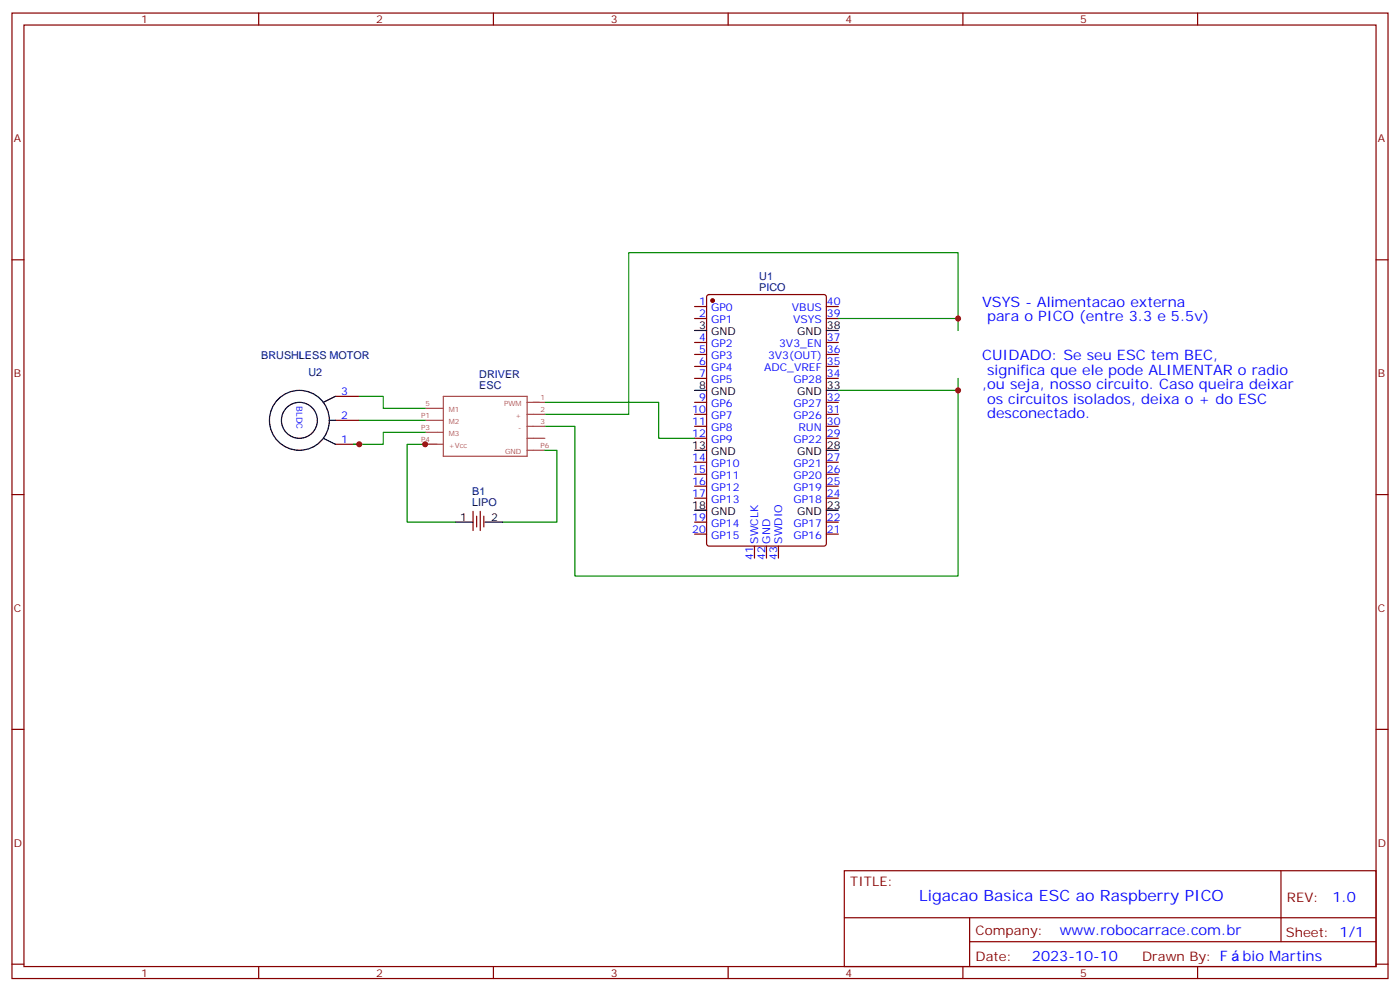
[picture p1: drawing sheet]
<svg xmlns="http://www.w3.org/2000/svg" width="412mm" height="292mm" viewBox="0 0 412 292" stroke-linecap="round" stroke-linejoin="round" font-family="sans-serif">
<g fill="none" stroke="#870000" stroke-width=".35">
<path d="M3.5 3.8h405.4v284.4h-405.4zM7.1 7.4h398.2v277.3h-398.2zM76.2 3.8v3.6M145.3 3.8v3.6M214.5 3.8v3.6M283.6 3.8v3.6M352.8 3.8v3.6M3.5 76.5h3.6M405.3 76.5h3.6M204.6 90.3h3.5M204.6 93.8h3.5M208.4 87l.4-.3h33.9l.7 .5v72.9l-.4 .7h-34.2l-.6-.4-.1-72.9z"/>
<path d="M243.4 90.3h3.5M243.4 93.8h3.5M98.8 116.7h7M204.6 100.9h3.5M204.6 104.4h3.5M204.6 107.9h3.5M204.6 111.4h3.5M204.6 118.5h3.5M243.4 100.9h3.5M243.4 104.4h3.5M243.4 107.9h3.5M243.4 111.4h3.5"/>
<path d="M243.4 118.5h3.5M98.8 123.8h7M98.8 130.8h7M204.6 122h3.5M204.6 125.6h3.5M204.6 129.1h3.5M204.6 136.1h3.5M204.6 139.7h3.5M243.4 122h3.5M243.4 125.6h3.5M243.4 129.1h3.5M243.4 136.1h3.5"/>
<path d="M243.4 139.7h3.5M3.5 145.7h3.6M139.3 150.6v5.6M140.4 152v3.2M141.5 150.6v5.6M142.5 152v3.2M204.6 143.2h3.5M204.6 146.7h3.5M204.6 153.8h3.5M204.6 157.3h3.5M243.4 143.2h3.5M243.4 146.7h3.5"/>
<path d="M243.4 153.8h3.5M243.4 157.3h3.5M405.3 145.7h3.6M222.2 160.8v3.6M225.8 160.8v3.6M229.3 160.8v3.6M3.5 214.8h3.6M405.3 214.8h3.6M248.7 256.4h156.6v28.3h-156.6zM377.3 256.5v20.8M248.7 270.3h156.5M285.6 277.3h119.6"/>
<path d="M285.6 270.3v14.1M3.5 284h3.6M76.2 284.7v3.5M145.3 284.7v3.5M214.5 284.7v3.5M283.6 284.7v3.5M352.8 284.7v3.5M405.3 284h3.6"/>
</g>
<circle cx="209.9" cy="88.5" r=".53" fill="#870000" stroke="#870000" stroke-width=".35"/>
<g fill="none" stroke="#000" stroke-width=".35">
<path d="M204.6 97.3h3.5M243.4 97.3h3.5M98.8 116.7l-3.6 1.8M204.6 115h3.5M243.4 115h3.5M95.2 129.1l3.6 1.7M97 123.8h1.8M204.6 132.6h3.5M243.4 132.6h3.5M134.1 153.8h5.2M142.9 153.8h5.3M204.6 150.2h3.5"/>
<path d="M243.4 150.2h3.5"/>
<circle cx="88.2" cy="123.8" r="8.8"/>
<circle cx="88.2" cy="123.8" r="5.3"/>
</g>
<path d="M246.9 93.8h35.3v3.5M282.2 93.8v-19.4h-97v47.6h-24.7M105.8 116.7h7.1v3.6h12.3M160.5 118.5h33.5v10.6h10.6M246.9 115h35.3M282.2 111.4v58.3h-112.9v-44.1h-8.8M105.8 123.8h19.4M125.2 127.3h-12.3v3.5h-8.8M125.2 130.8h-5.3v23h14.2M160.5 132.6h3.5v21.2h-15.8" fill="none" stroke="#008700" stroke-width=".35"/>
<g fill="none" stroke="#a64a4a" stroke-width=".35">
<path d="M130.6 116.7h24.7v17.7h-24.7zM155.3 118.5h5.2M125.2 123.8h3.5M125.2 127.3h3.5M125.2 120.3h3.5M125.2 130.8h3.5M128.8 123.8h1.8M128.8 127.3h1.8M128.8 120.3h1.8M128.8 130.8h1.8M155.3 132.6h5.2M155.3 129.1h5.2"/>
<path d="M155.3 125.6h5.2M155.3 122h5.2"/>
</g>
<g fill="#c00">
<circle cx="282.2" cy="115" r=".88"/>
<circle cx="282.2" cy="93.8" r=".88"/>
<circle cx="105.8" cy="130.8" r=".88"/>
<circle cx="125.2" cy="130.8" r=".88"/>
</g>
<text font-size="4.6" fill="#00f" x="270.8" y="265.5">Ligacao Basica ESC ao Raspberry PICO</text>
<g font-size="4.2" fill="#00f">
<text x="289.3" y="90.3">VSYS - Alimentacao externa</text>
<text x="290.8" y="94.5">para o PICO (entre 3.3 e 5.5v)</text>
<text x="289.3" y="106.2">CUIDADO: Se seu ESC tem BEC,</text>
<text x="290.8" y="110.4">significa que ele pode ALIMENTAR o radio</text>
<text x="289.3" y="114.6">,ou seja, nosso circuito. Caso queira deixar</text>
<text x="290.8" y="118.9">os circuitos isolados, deixa o + do ESC</text>
<text x="290.8" y="123.1">desconectado.</text>
<text x="392.5" y="265.7">1.0</text>
<text x="312.2" y="275.5">www.robocarrace.com.br</text>
<text x="304" y="283.1">2023-10-10</text>
<text x="366" y="283">bio Martins</text>
</g>
<g font-size="3.9" fill="#800">
<text x="250.5" y="261">TITLE:</text>
<text x="379.1" y="265.7">REV:</text>
<text x="287.4" y="275.2">Company:</text>
<text x="378.7" y="275.8">Sheet: 1/1</text>
<text x="287.4" y="282.9">Date:</text>
<text x="336.4" y="283">Drawn By: F</text>
</g>
<g font-size="3.2" fill="#800">
<text x="41.6" y="6.8">1</text>
<text x="110.8" y="6.8">2</text>
<text x="179.9" y="6.8">3</text>
<text x="249.1" y="6.8">4</text>
<text x="318.2" y="6.8">5</text>
<text x="4.1" y="41.9">A</text>
<text x="405.9" y="41.9">A</text>
<text x="4.1" y="111.1">B</text>
<text x="405.9" y="111.1">B</text>
<text x="4.1" y="180.2">C</text>
<text x="405.9" y="180.2">C</text>
<text x="4.1" y="249.4">D</text>
<text x="405.9" y="249.4">D</text>
<text x="41.6" y="287.7">1</text>
<text x="110.8" y="287.7">2</text>
<text x="179.9" y="287.7">3</text>
<text x="249.1" y="287.7">4</text>
<text x="318.2" y="287.7">5</text>
</g>
<g font-size="3.2" fill="#000080">
<text x="223.7" y="82.4">U1</text>
<text x="223.7" y="85.6">PICO</text>
<text x="77" y="105.6">BRUSHLESS MOTOR</text>
<text x="90.9" y="110.7">U2</text>
<text x="141.2" y="111.4">DRIVER</text>
<text x="141.2" y="114.5">ESC</text>
<text x="139.1" y="149.1">LIPO</text>
<text x="139.1" y="145.9">B1</text>
</g>
<g font-size="3.2" fill="#00f">
<text x="205.9" y="89.9">1</text>
<text x="243.6" y="89.9">40</text>
<text x="205.9" y="93.5">2</text>
<text x="209.4" y="91.7">GP0</text>
<text x="209.4" y="95.2">GP1</text>
<text x="233.3" y="91.7">VBUS</text>
<text x="233.7" y="95.2">VSYS</text>
<text x="243.6" y="93.5">39</text>
<text x="205.9" y="100.5">4</text>
<text x="243.6" y="100.5">37</text>
<text x="205.9" y="104">5</text>
<text x="205.9" y="107.6">6</text>
<text x="209.4" y="102.3">GP2</text>
<text x="209.4" y="105.8">GP3</text>
<text x="226.3" y="105.8">3V3(OUT)</text>
<text x="229.5" y="102.3">3V3_EN</text>
<text x="243.6" y="107.6">35</text>
<text x="243.6" y="104">36</text>
<text x="205.9" y="111.1">7</text>
<text x="209.4" y="109.3">GP4</text>
<text x="209.4" y="112.9">GP5</text>
<text x="225.1" y="109.3">ADC_VREF</text>
<text x="233.7" y="112.9">GP28</text>
<text x="243.6" y="111.1">34</text>
<text x="100.5" y="116.4">3</text>
<text x="205.9" y="118.1">9</text>
<text x="209.4" y="119.9">GP6</text>
<text x="233.7" y="119.9">GP27</text>
<text x="243.6" y="118.1">32</text>
<text x="100.5" y="123.4">2</text>
<text x="203.9" y="121.7">10</text>
<text x="203.9" y="125.2">11</text>
<text x="209.4" y="123.4">GP7</text>
<text x="233.7" y="123.4">GP26</text>
<text x="243.6" y="125.2">30</text>
<text x="243.6" y="121.7">31</text>
<text x="100.5" y="130.5">1</text>
<text x="203.9" y="128.7">12</text>
<text x="209.4" y="127">GP8</text>
<text x="209.4" y="130.5">GP9</text>
<text x="233.7" y="130.5">GP22</text>
<text x="235.2" y="127">RUN</text>
<text x="243.6" y="128.7">29</text>
<text x="203.9" y="135.8">14</text>
<text x="209.4" y="137.5">GP10</text>
<text x="233.7" y="137.5">GP21</text>
<text x="243.6" y="135.8">27</text>
<text x="203.9" y="139.3">15</text>
<text x="203.9" y="142.8">16</text>
<text x="209.4" y="141.1">GP11</text>
<text x="233.7" y="141.1">GP20</text>
<text x="243.6" y="142.8">25</text>
<text x="243.6" y="139.3">26</text>
<text x="203.9" y="146.4">17</text>
<text x="209.4" y="144.6">GP12</text>
<text x="209.4" y="148.1">GP13</text>
<text x="233.7" y="148.1">GP18</text>
<text x="233.7" y="144.6">GP19</text>
<text x="243.6" y="146.4">24</text>
<text x="203.9" y="153.4">19</text>
<text x="209.4" y="155.2">GP14</text>
<text x="233.7" y="155.2">GP17</text>
<text x="243.6" y="153.4">22</text>
<text x="203.9" y="157">20</text>
<text x="209.4" y="158.7">GP15</text>
<text x="223.3" y="160.1" transform="rotate(-90 223.3 160.1)">SWCLK</text>
<text x="226.8" y="160.1" transform="rotate(-90 226.8 160.1)">GND</text>
<text x="230.4" y="160.1" transform="rotate(-90 230.4 160.1)">SWDIO</text>
<text x="233.7" y="158.7">GP16</text>
<text x="243.6" y="157">21</text>
<text x="221.9" y="164.9" transform="rotate(-90 221.9 164.9)">41</text>
<text x="225.4" y="164.9" transform="rotate(-90 225.4 164.9)">42</text>
<text x="229" y="164.9" transform="rotate(-90 229 164.9)">43</text>
</g>
<g font-size="3.2">
<text x="205.9" y="97">3</text>
<text x="209.4" y="98.7">GND</text>
<text x="234.8" y="98.7">GND</text>
<text x="243.6" y="97">38</text>
<text x="205.9" y="114.6">8</text>
<text x="209.4" y="116.4">GND</text>
<text x="234.8" y="116.4">GND</text>
<text x="243.6" y="114.6">33</text>
<text x="203.9" y="132.3">13</text>
<text x="209.4" y="134">GND</text>
<text x="234.8" y="134">GND</text>
<text x="243.6" y="132.3">28</text>
<text x="203.9" y="149.9">18</text>
<text x="243.6" y="149.9">23</text>
<text x="135.6" y="153.4">1</text>
<text x="144.6" y="153.4">2</text>
<text x="209.4" y="151.7">GND</text>
<text x="234.8" y="151.7">GND</text>
</g>
<text font-size="2.5" fill="#00f" x="87.3" y="119.7" transform="rotate(90 87.3 119.7)">BLDC</text>
<g font-size="2.1" fill="#a54b4b">
<text x="125.3" y="119.6">5</text>
<text x="148.5" y="119.5">PWM</text>
<text x="159.2" y="117.8">1</text>
<text x="124.1" y="123.1">P1</text>
<text x="132.2" y="121.3">M1</text>
<text x="132.2" y="124.8">M2</text>
<text x="151.9" y="123.1">+</text>
<text x="159.2" y="121.3">2</text>
<text x="159.2" y="124.9">3</text>
<text x="124.1" y="126.6">P3</text>
<text x="124.1" y="130.2">P4</text>
<text x="132.2" y="128.4">M3</text>
<text x="132.2" y="131.9">+Vcc</text>
<text x="152.7" y="126.6">-</text>
<text x="159.2" y="131.9">P6</text>
<text x="148.8" y="133.6">GND</text>
</g>
</svg>
